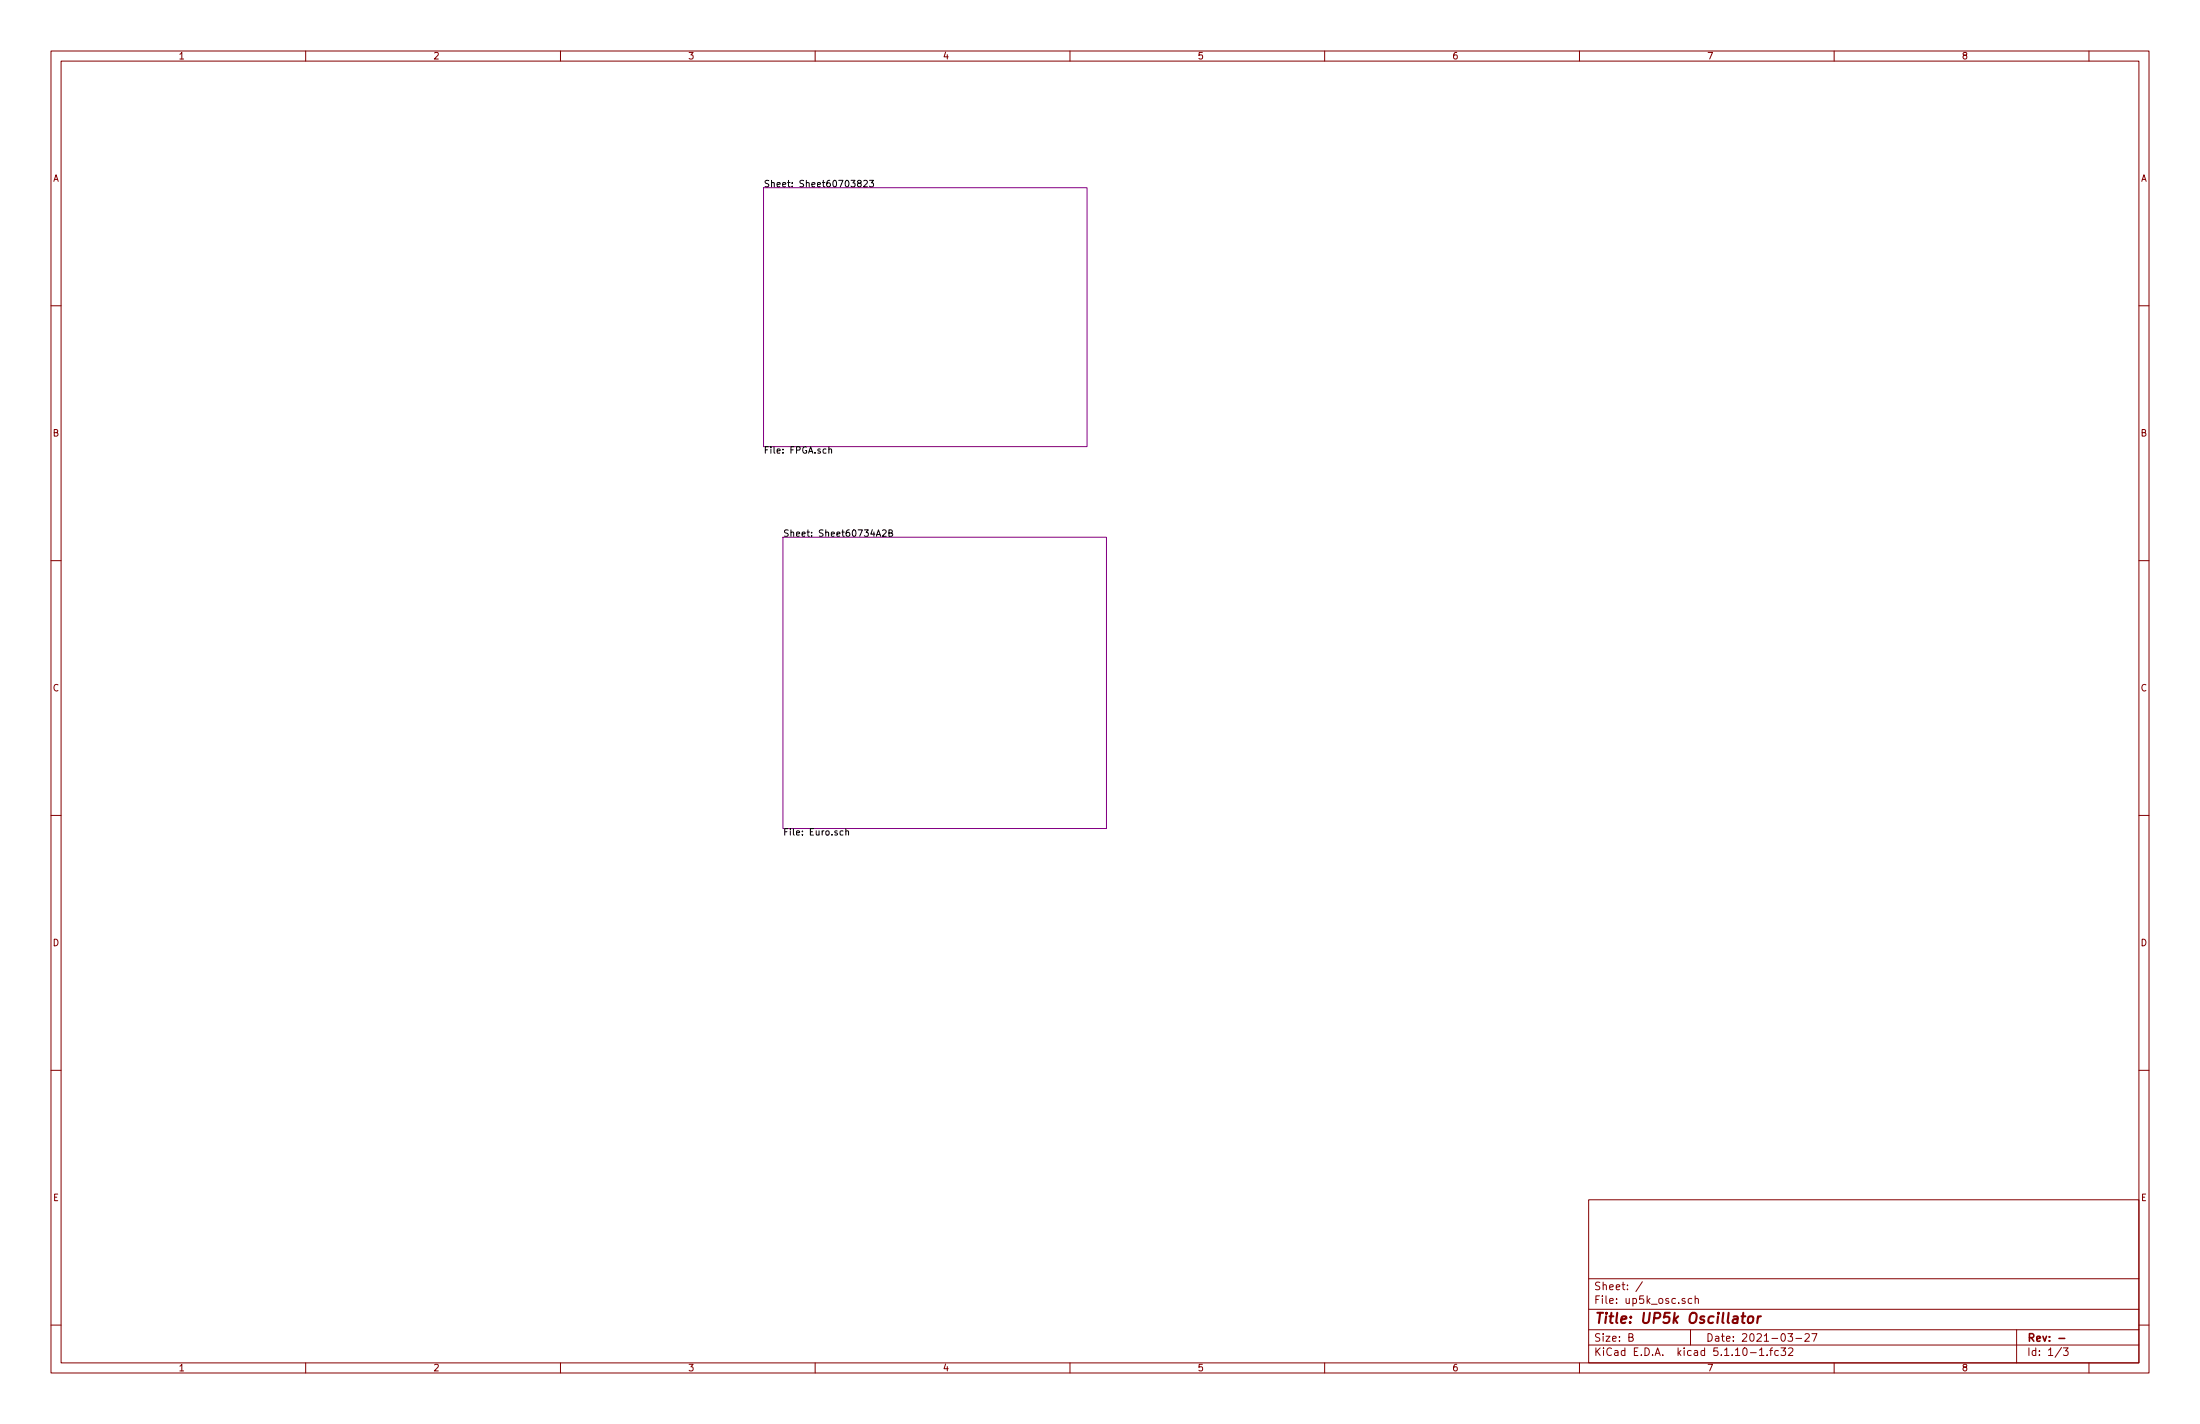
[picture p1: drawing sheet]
<svg xmlns="http://www.w3.org/2000/svg" width="432mm" height="279mm" viewBox="0 0 432 279" stroke-linecap="round" stroke-linejoin="round" font-family="sans-serif">
<g fill="none" stroke="#840000" stroke-width=".2">
<path d="M10 10h411.8v259.4h-411.8zM12 12h407.8v255.4h-407.8zM60 10v2M110 10v2M160 10v2M210 10v2M260 10v2M310 10v2M360 10v2M410 10v2M10 60h2M419.8 60h2"/>
<path d="M10 110h2M419.8 110h2M10 160h2M419.8 160h2M10 210h2M419.8 210h2M311.8 235.4h108v32h-108zM10 260h2M311.8 256.9h108M311.8 250.9h108M322.4 251.5l-1.3 1.9M330.7 254.8a.37 .37 0 0 0-.6 .2l.1 .2 .5 .1 .1 .2-.2 .3-.5-.1"/>
<path d="M332.1 254.8h-.5l-.3 .2 .1 .6 .2 .2 .5-.1M332.7 254.9l.1-.1a.37 .37 0 0 1 .5 .2v.8M332.7 254.3v1.5M419.8 260h2M60 267.4v2M110 267.4v2M160 267.4v2M210 267.4v2M260 267.4v2M310 267.4v2M311.8 263.9h108M311.8 260.9h108"/>
<path d="M319.7 262.4l.7-.1 .1-.2-.1-.4h-.7v1.5h.6l.2-.2 .1-.3-.4-.3M331.8 260.9v3M343.6 265.4h1.1M345.3 264.9l.5-.4v1.5M345.3 266h.9M346.8 265.8v.2M347.3 265h.6M347.9 264.5l-.4 .2v1.3M349 265h-.4l-.3 .3 .2 .6h.5M349.6 264.5h.9l-.5 .5 .4 .2v.6l-.2 .2-.6-.2M350.9 261.7h.9l-.4 .6 .4 .1v.6l-.2 .2-.7-.2M351.1 264.6l.5-.1 .2 .1 .1 .3-.9 1.1h.9"/>
<path d="M352.5 262.6h1.1M354.3 261.8l.5-.1 .3 .1v.3l-.9 1.1h.9M355.6 261.7h1l-.6 1.5M360 267.4v2M395.8 260.9v6.5M404.6 264.4l-1.2 1.9M405 264.5h.9l-.5 .5 .4 .2v.6l-.2 .2-.6-.2M410 267.4v2"/>
</g>
<path d="M404.1 262.6h1.2" fill="none" stroke="#840000" stroke-width=".3"/>
<path d="M341.8 258.3h.8M342.2 257.6l-.2 1.7v.2l.4 .1M343.2 258.4l.1-.1a.53 .53 0 0 1 .8 .3l-.2 .8a.51 .51 0 0 1-.5 .2 .51 .51 0 0 1-.4-.4zM345.1 258.3l-.2 1.3M345.6 258.3h-.4l-.2 .3" fill="none" stroke="#840000" stroke-width=".41"/>
<path d="M149.9 36.8h63.5v50.8h-63.5zM153.7 105.4h63.5v57.2h-63.5z" fill="none" stroke="#840084" stroke-width=".2"/>
<path d="M168.6 35.9l-.3-.2 .1-.2 .4-.1 .2 .1v.3l-.6 .2-.1 .2v.2l.3 .3 .3-.1 .1-.2v-.4l-.2-.1M169.5 35.5l.5-.1 .3 .3-.8 1h.8M170.7 35.4h.7l-.4 .5 .4 .1v.5l-.2 .2-.5-.2M162.7 88.2l.5-.1v.8M162.7 87.7v1.2M172 105.2l.4-1.2 .4 1.2M172.1 104.9h.6M173.2 104.1l.5-.1 .2 .3-.7 .9h.7M174.5 104.6l.5-.1 .1-.4-.6-.1v1.2h.5l.2-.2v-.2l-.3-.2M165.5 163.1l-.4-.1-.2 .2 .1 .6h.5M166 163.1h.5v.8M166 162.6v1.3" fill="none" stroke="#000" stroke-width=".2"/>
<text font-size="2.8" fill="#840000" x="312.8" y="259.7">Title: UP5k Oscillator</text>
<g font-size="2.1" fill="#840000">
<text x="312.8" y="255.8">File: up5k_osc.sch</text>
<text x="312.8" y="253.1">Sheet: /</text>
<text x="312.8" y="263.2">Size: B</text>
<text x="334.8" y="263.2">Date: 2021-03-27</text>
<text x="397.8" y="263.2">Rev: -</text>
<text x="312.8" y="266">KiCad E.D.A. kicad 5.1.10-1.fc32</text>
<text x="397.8" y="266">Id: 1/3</text>
</g>
<g font-size="1.8" fill="#840000">
<text x="35" y="11.6">1</text>
<text x="85" y="11.6">2</text>
<text x="135" y="11.6">3</text>
<text x="185" y="11.6">4</text>
<text x="235" y="11.6">5</text>
<text x="285" y="11.6">6</text>
<text x="335" y="11.6">7</text>
<text x="385" y="11.6">8</text>
<text x="10.4" y="35.6">A</text>
<text x="420.2" y="35.6">A</text>
<text x="10.4" y="85.6">B</text>
<text x="420.2" y="85.6">B</text>
<text x="10.4" y="135.6">C</text>
<text x="420.2" y="135.6">C</text>
<text x="10.4" y="185.6">D</text>
<text x="420.2" y="185.6">D</text>
<text x="10.4" y="235.6">E</text>
<text x="420.2" y="235.6">E</text>
<text x="35" y="269">1</text>
<text x="85" y="269">2</text>
<text x="135" y="269">3</text>
<text x="185" y="269">4</text>
<text x="235" y="269">5</text>
<text x="285" y="269">6</text>
<text x="335" y="269">7</text>
<text x="385" y="269">8</text>
</g>
<g font-size="1.8">
<text x="149.9" y="36.7">Sheet: Sheet60703823</text>
<text x="149.9" y="89">File: FPGA.sch</text>
<text x="153.7" y="105.3">Sheet: Sheet60734A2B</text>
<text x="153.7" y="163.9">File: Euro.sch</text>
</g>
</svg>
